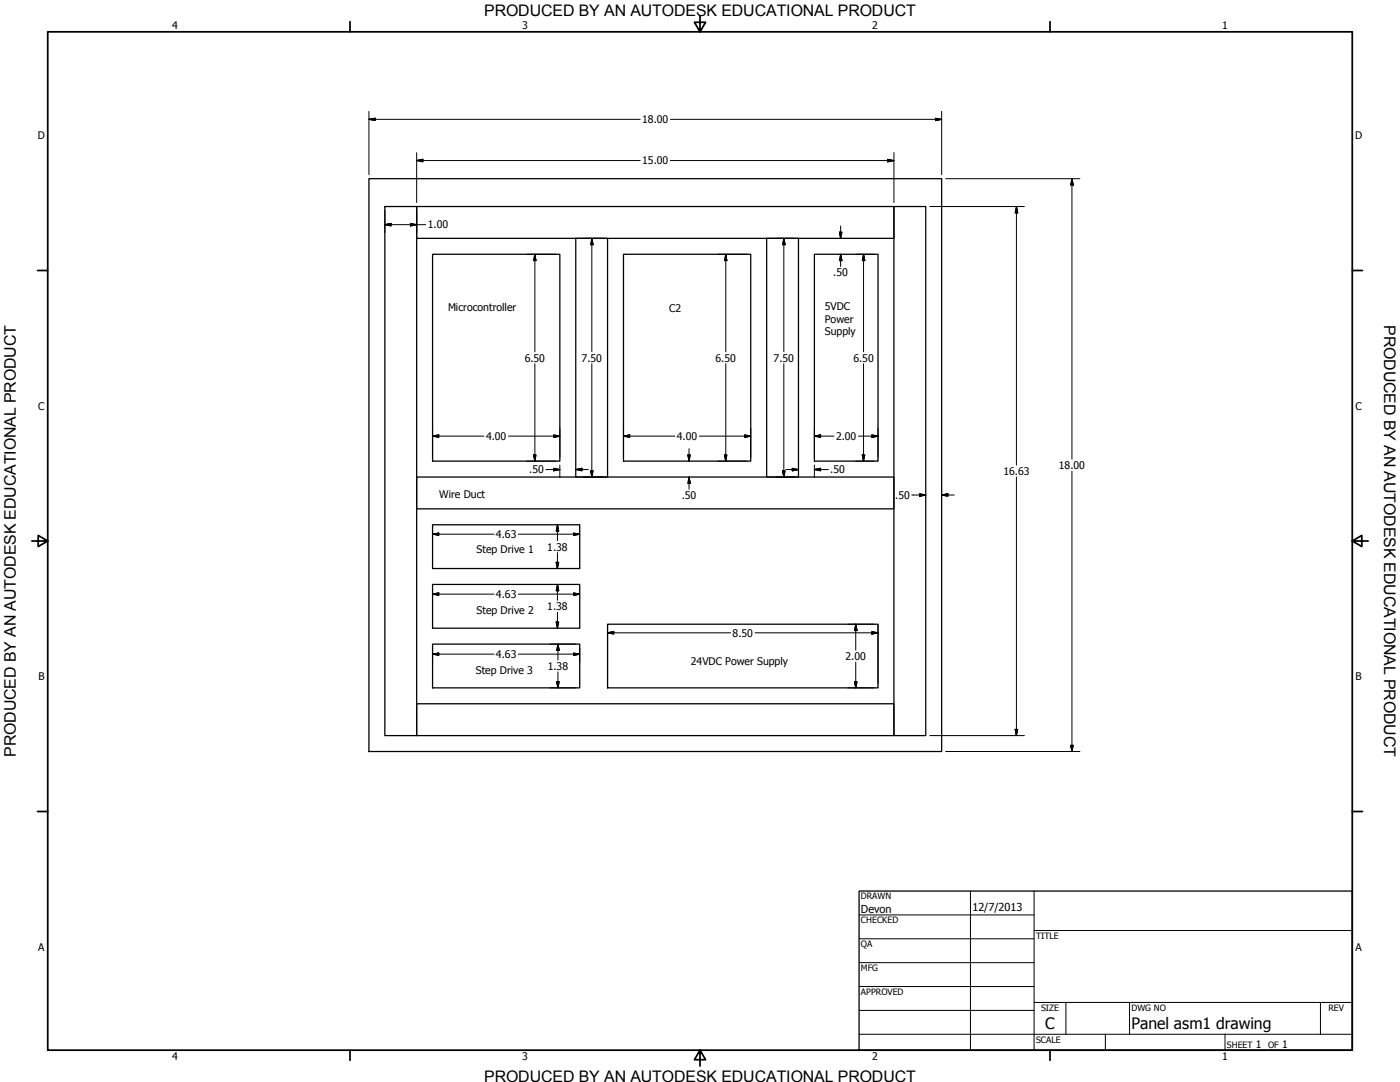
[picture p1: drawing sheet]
<svg xmlns="http://www.w3.org/2000/svg" width="559mm" height="432mm" viewBox="0 0 559 432" stroke-linecap="round" stroke-linejoin="round" font-family="sans-serif">
<!-- layer: Visible (ANSI) -->
<g fill="none" stroke="#000" stroke-width=".51">
<path d="M147.3 71.3h228.6v228.6h-228.6zM153.6 82.4h12.7v211.2h-12.7zM166.3 82.4h190.5v12.7h-190.5zM229.8 95.1h12.7v95.3h-12.7zM306 95.1h12.7v95.3h-12.7zM356.8 82.4h12.7v211.2h-12.7zM172.7 101.5h50.8v82.5h-50.8zM248.9 101.5h50.8v82.5h-50.8zM325.1 101.5h25.4v82.5h-25.4zM166.3 190.4h190.5v12.7h-190.5zM172.7 209.4h58.7v17.5h-58.7zM172.7 233.2h58.7v17.5h-58.7z"/>
<path d="M172.7 257h58.7v17.5h-58.7zM242.5 249.1h108v25.4h-108zM166.3 280.9h190.5v12.7h-190.5z"/>
</g>
<!-- layer: Border (ANSI) -->
<g fill="none" stroke="#000" stroke-width=".7">
<path d="M19 12.7h520.8v406.4h-520.8zM139.7 8.6v4.1M279.4 6.3v6.4l-2.2-3.8h4.4l-2.2 3.8M419.1 8.6v4.1M15 107.9h4M539.8 107.9h4M12.7 215.9h6.3l-3.8-2.2v4.4l3.8-2.2M539.8 215.9l3.8 2.2v-4.4l-3.8 2.2h6.3M15 323.8h4M539.8 323.8h4M139.7 419.1v4.1M279.4 419.1l2.2 3.8h-4.4l2.2-3.8v6.3"/>
<path d="M419.1 419.1v4.1"/>
</g>
<!-- layer: Title (ANSI) -->
<g fill="none" stroke="#000" stroke-width=".4">
<path d="M387.3 355.6v63.5M412.7 355.6v63.5M342.9 365.1h69.8M342.9 374.6h69.8M412.7 371.3h127.1M342.9 384.2h69.8M342.9 393.7h69.8M342.9 412.7h196.9M342.9 403.2h69.8M412.7 400h127.1M425.4 400v12.7M441.2 412.7v6.4"/>
<path d="M450.8 400v12.7M488.9 412.7v6.4M527 400v12.7"/>
</g>
<path d="M342.9 355.6h196.9v63.5h-196.9z" fill="none" stroke="#000" stroke-width=".51"/>
<!-- layer: Dimension (ANSI) -->
<g fill="none" stroke="#000" stroke-width=".4">
<path d="M147.3 47.6l2.4-.4v.9zM147.3 47.6h108.2M147.3 44.4v25.3M267.6 47.6h108.3M373.4 47.2l2.5 .4-2.5 .5zM375.9 44.4v25.3M166.3 64.1l2.5-.5v1zM166.3 64.1h89.2M166.3 60.9v19.9M267.6 64.1h89.2M354.3 63.6l2.5 .5-2.5 .5zM356.8 60.9v19.9"/>
<path d="M377.4 71.3h53.6M427.9 71.3l.5 2.6h-1zM427.9 71.3v112M153.6 89.7l2.5-.5v1zM153.6 89.7h16.3M153.6 84v8.8M163.8 89.2l2.5 .5-2.5 .5zM166.3 84v8.8M233 95.1h7.9M236.2 95.1l.5 2.6h-.9zM236.2 95.1v45.3M309.7 95.1h7.4"/>
<path d="M312.9 95.1l.5 2.6h-1zM312.9 95.1v45.3M335.1 92.6h.9l-.5 2.5zM335.5 90.2v4.9M371.1 82.4h37.8M405.7 82.4l.5 2.6h-1zM405.7 82.4v103.2M210.3 101.5h11.6M213.5 101.5l.4 2.5h-.9zM213.5 101.5v38.9M286.5 101.5h11.6M289.7 101.5l.4 2.5h-.9z"/>
<path d="M289.7 101.5v38.9M335.5 101.5l.5 2.5h-.9zM335.5 101.5v4.9M341.5 101.5h7.4M344.7 101.5l.5 2.5h-1zM344.7 101.5v38.9M213.5 145.2v38.8M236.2 145.2v45.2M289.7 145.2v38.8M312.9 145.2v45.2M344.7 145.2v38.8M172.7 174.1l2.4-.6v1.1z"/>
<path d="M172.7 174.1h20.5M172.7 170.9v11.5M202.9 174.1h20.6M221 173.5l2.5 .6-2.5 .5zM223.5 170.9v11.5M248.9 174.1l2.4-.6v1.1zM248.9 174.1h20.5M248.9 170.9v11.5M275 179.1v4.9M279.1 174.1h20.6M297.2 173.5l2.5 .6-2.5 .5zM299.7 170.9v11.5"/>
<path d="M325.1 174.1l2.4-.6v1.1zM325.1 174.1h7.8M325.1 170.9v11.5M342.6 174.1h7.9M348 173.5l2.5 .6-2.5 .5zM350.5 170.9v11.5M210.3 184h11.6M213 181.5h.9l-.4 2.5zM217.9 187.4h5.6M221 186.9l2.5 .5-2.5 .5zM223.5 185.6v5M229.8 187.4l2.5-.5v1z"/>
<path d="M229.8 187.4h5M233 190.4h7.9M235.8 187.9h.9l-.5 2.5zM274.6 181.5h.9l-.5 2.5zM275 190.4l.5 2.5h-.9zM275 190.4v4.9M286.5 184h11.6M289.2 181.5h.9l-.4 2.5zM309.7 190.4h7.4M312.4 187.9h1l-.5 2.5zM313.7 187.4h5M316.2 186.9l2.5 .5-2.5 .5z"/>
<path d="M325.1 187.4l2.4-.5v1zM325.1 185.6v5M325.1 187.4h5.5M341.5 184h7.4M344.2 181.5h1l-.5 2.5zM363.9 197.5h5.6M367 197l2.5 .5-2.5 .6zM375.9 197.5l2.4-.5v1.1zM375.9 197.5h5M405.7 190.4v103.2M427.9 188v111.9M172.7 213.2l2.4-.5v1z"/>
<path d="M172.7 213.2h24.5M206.9 213.2h24.5M222.5 209.4l.5 2.6h-1zM222.5 209.4v6.4M228.9 212.7l2.5 .5-2.5 .5zM172.7 237.1l2.4-.5v1zM172.7 237.1h24.5M206.9 237.1h24.5M222 224.4h1l-.5 2.5zM222.5 233.2l.5 2.6h-1zM222.5 220.5v6.4M222.5 233.2v6.4"/>
<path d="M228.9 236.6l2.5 .5-2.5 .5zM172.7 258.6v5.6M219.5 257h10.3M222 248.2h1l-.5 2.5zM222.5 244.3v6.4M222.7 257l.5 2.6h-1zM222.7 257v6.4M231.4 258.6v5.6M242.5 252.5l2.5-.5v1zM242.5 252.5h49.1M242.5 249.4v23.5M301.4 252.5h49.1"/>
<path d="M338.4 249.1h10.5M341.6 249.1l.5 2.6h-1zM341.6 249.1v10.4M348 252l2.5 .5-2.5 .5zM350.5 249.4v23.5M172.7 261l2.4-.4v1zM172.7 261h24.5M206.9 261h24.5M219.5 274.5h10.3M222.2 272h1l-.5 2.5zM222.7 268.2v6.3M228.9 260.6l2.5 .4-2.5 .6z"/>
<path d="M338.4 274.5h10.5M341.1 272h1l-.5 2.5zM341.6 264.2v10.3M371.1 293.6h37.8M377.4 299.9h53.6M405.2 291.1h1l-.5 2.5zM427.4 297.4h1l-.5 2.5z"/>
</g>
<g fill="#000" stroke="#000" stroke-width=".4">
<path d="M147.3 47.6l2.4-.4zM147.3 47.6l2.4-.4v.9zM373.4 48.1l2.5-.5zM373.4 47.2l2.5 .4-2.5 .5zM166.3 64.1l2.5-.5zM166.3 64.1l2.5-.5v1zM354.3 64.6l2.5-.5zM354.3 63.6l2.5 .5-2.5 .5zM427.9 71.3l.5 2.6zM427.9 71.3l.5 2.6h-1zM153.6 89.7l2.5-.5zM153.6 89.7l2.5-.5v1z"/>
<path d="M163.8 90.2l2.5-.5zM163.8 89.2l2.5 .5-2.5 .5zM236.2 95.1l.5 2.6zM236.2 95.1l.5 2.6h-.9zM312.9 95.1l.5 2.6zM312.9 95.1l.5 2.6h-1zM335.1 92.6l.4 2.5zM335.1 92.6h.9l-.5 2.5zM405.7 82.4l.5 2.6zM405.7 82.4l.5 2.6h-1zM213.5 101.5l.4 2.5zM213.5 101.5l.4 2.5h-.9z"/>
<path d="M289.7 101.5l.4 2.5zM289.7 101.5l.4 2.5h-.9zM335.5 101.5l.5 2.5zM335.5 101.5l.5 2.5h-.9zM344.7 101.5l.5 2.5zM344.7 101.5l.5 2.5h-1zM172.7 174.1l2.4-.6zM172.7 174.1l2.4-.6v1.1zM221 174.6l2.5-.5zM221 173.5l2.5 .6-2.5 .5zM248.9 174.1l2.4-.6zM248.9 174.1l2.4-.6v1.1z"/>
<path d="M297.2 174.6l2.5-.5zM297.2 173.5l2.5 .6-2.5 .5zM325.1 174.1l2.4-.6zM325.1 174.1l2.4-.6v1.1zM348 174.6l2.5-.5zM348 173.5l2.5 .6-2.5 .5zM213 181.5l.5 2.5zM213 181.5h.9l-.4 2.5zM221 187.9l2.5-.5zM221 186.9l2.5 .5-2.5 .5zM229.8 187.4l2.5-.5zM229.8 187.4l2.5-.5v1z"/>
<path d="M235.8 187.9l.4 2.5zM235.8 187.9h.9l-.5 2.5zM274.6 181.5l.4 2.5zM274.6 181.5h.9l-.5 2.5zM275 190.4l.5 2.5zM275 190.4l.5 2.5h-.9zM289.2 181.5l.5 2.5zM289.2 181.5h.9l-.4 2.5zM312.4 187.9l.5 2.5zM312.4 187.9h1l-.5 2.5zM316.2 187.9l2.5-.5zM316.2 186.9l2.5 .5-2.5 .5z"/>
<path d="M325.1 187.4l2.4-.5zM325.1 187.4l2.4-.5v1zM344.2 181.5l.5 2.5zM344.2 181.5h1l-.5 2.5zM367 198.1l2.5-.6zM367 197l2.5 .5-2.5 .6zM375.9 197.5l2.4-.5zM375.9 197.5l2.4-.5v1.1zM172.7 213.2l2.4-.5zM172.7 213.2l2.4-.5v1zM222.5 209.4l.5 2.6zM222.5 209.4l.5 2.6h-1z"/>
<path d="M228.9 213.7l2.5-.5zM228.9 212.7l2.5 .5-2.5 .5zM172.7 237.1l2.4-.5zM172.7 237.1l2.4-.5v1zM222 224.4l.5 2.5zM222 224.4h1l-.5 2.5zM222.5 233.2l.5 2.6zM222.5 233.2l.5 2.6h-1zM228.9 237.6l2.5-.5zM228.9 236.6l2.5 .5-2.5 .5zM222 248.2l.5 2.5zM222 248.2h1l-.5 2.5z"/>
<path d="M222.7 257l.5 2.6zM222.7 257l.5 2.6h-1zM242.5 252.5l2.5-.5zM242.5 252.5l2.5-.5v1zM341.6 249.1l.5 2.6zM341.6 249.1l.5 2.6h-1zM348 253l2.5-.5zM348 252l2.5 .5-2.5 .5zM172.7 261l2.4-.4zM172.7 261l2.4-.4v1zM222.2 272l.5 2.5zM222.2 272h1l-.5 2.5z"/>
<path d="M228.9 261.6l2.5-.6zM228.9 260.6l2.5 .4-2.5 .6zM341.1 272l.5 2.5zM341.1 272h1l-.5 2.5zM405.2 291.1l.5 2.5zM405.2 291.1h1l-.5 2.5zM427.4 297.4l.5 2.5zM427.4 297.4h1l-.5 2.5z"/>
</g>
<g font-size="6.4">
<text x="552.4" y="129.8" transform="rotate(90 552.4 129.8)">PRODUCED BY AN AUTODESK EDUCATIONAL PRODUCT</text>
<text x="6.3" y="302" transform="rotate(-90 6.3 302)">PRODUCED BY AN AUTODESK EDUCATIONAL PRODUCT</text>
</g>
<g font-size="6.3">
<text x="193.3" y="6.3">PRODUCED BY AN AUTODESK EDUCATIONAL PRODUCT</text>
<text x="417.2" y="410.6">C</text>
<text x="451.6" y="410.7">Panel asm1 drawing</text>
<text x="193.3" y="431.8">PRODUCED BY AN AUTODESK EDUCATIONAL PRODUCT</text>
</g>
<g font-size="4.4">
<text x="343.7" y="364.3">Devon</text>
<text x="388.1" y="363.7">12/7/2013</text>
</g>
<g font-size="4.2">
<text x="68.7" y="11.7">4</text>
<text x="208.4" y="11.7">3</text>
<text x="348.1" y="11.7">2</text>
<text x="487.8" y="11.7">1</text>
<text x="256.3" y="49.1">18.00</text>
<text x="15.1" y="55.5">D</text>
<text x="540.9" y="55.5">D</text>
<text x="256.3" y="65.6">15.00</text>
<text x="170.8" y="91.2">1.00</text>
<text x="332.6" y="110.3">.50</text>
<text x="178.8" y="124.3">Microcontroller</text>
<text x="267.1" y="124.7">C2</text>
<text x="329.2" y="123.8">5VDC</text>
<text x="329.2" y="128.8">Power</text>
<text x="329.2" y="133.9">Supply</text>
<text x="209.4" y="144.3">6.50</text>
<text x="232.2" y="144.3">7.50</text>
<text x="285.6" y="144.3">6.50</text>
<text x="308.8" y="144.3">7.50</text>
<text x="340.6" y="144.3">6.50</text>
<text x="15.2" y="163.4">C</text>
<text x="541" y="163.4">C</text>
<text x="194" y="175.6">4.00</text>
<text x="270.2" y="175.6">4.00</text>
<text x="333.7" y="175.6">2.00</text>
<text x="211.3" y="188.9">.50</text>
<text x="331.4" y="188.9">.50</text>
<text x="400.5" y="189.5">16.63</text>
<text x="422.7" y="187.1">18.00</text>
<text x="175.3" y="198.6">Wire Duct</text>
<text x="272.1" y="199.2">.50</text>
<text x="357.3" y="199.1">.50</text>
<text x="197.9" y="214.7">4.63</text>
<text x="190.2" y="220.5">Step Drive 1</text>
<text x="218.4" y="219.7">1.38</text>
<text x="197.9" y="238.6">4.63</text>
<text x="190.2" y="245">Step Drive 2</text>
<text x="218.4" y="243.5">1.38</text>
<text x="292.4" y="254.1">8.50</text>
<text x="197.9" y="262.6">4.63</text>
<text x="337.5" y="263.3">2.00</text>
<text x="189.9" y="268.9">Step Drive 3</text>
<text x="218.6" y="267.3">1.38</text>
<text x="275.8" y="265.5">24VDC Power Supply</text>
<text x="15.3" y="271.4">B</text>
<text x="541.1" y="271.4">B</text>
<text x="15.2" y="379.3">A</text>
<text x="541" y="379.3">A</text>
<text x="501.3" y="418.3">1</text>
<text x="511.8" y="418.3">1</text>
<text x="68.7" y="423.2">4</text>
<text x="208.4" y="423.2">3</text>
<text x="348.1" y="423.2">2</text>
<text x="487.8" y="423.2">1</text>
</g>
<g font-size="3.5">
<text x="343.7" y="358.9">DRAWN</text>
<text x="343.7" y="368.5">CHECKED</text>
<text x="413.5" y="374.6">TITLE</text>
<text x="343.7" y="378">QA</text>
<text x="343.7" y="387.5">MFG</text>
<text x="343.7" y="397.1">APPROVED</text>
<text x="415.5" y="403.4">SIZE</text>
<text x="451.6" y="403.4">DWG NO</text>
<text x="530.3" y="403.4">REV</text>
<text x="413.5" y="416.1">SCALE</text>
<text x="489.7" y="418.3">SHEET</text>
<text x="506.2" y="418.3">OF</text>
</g>
</svg>
